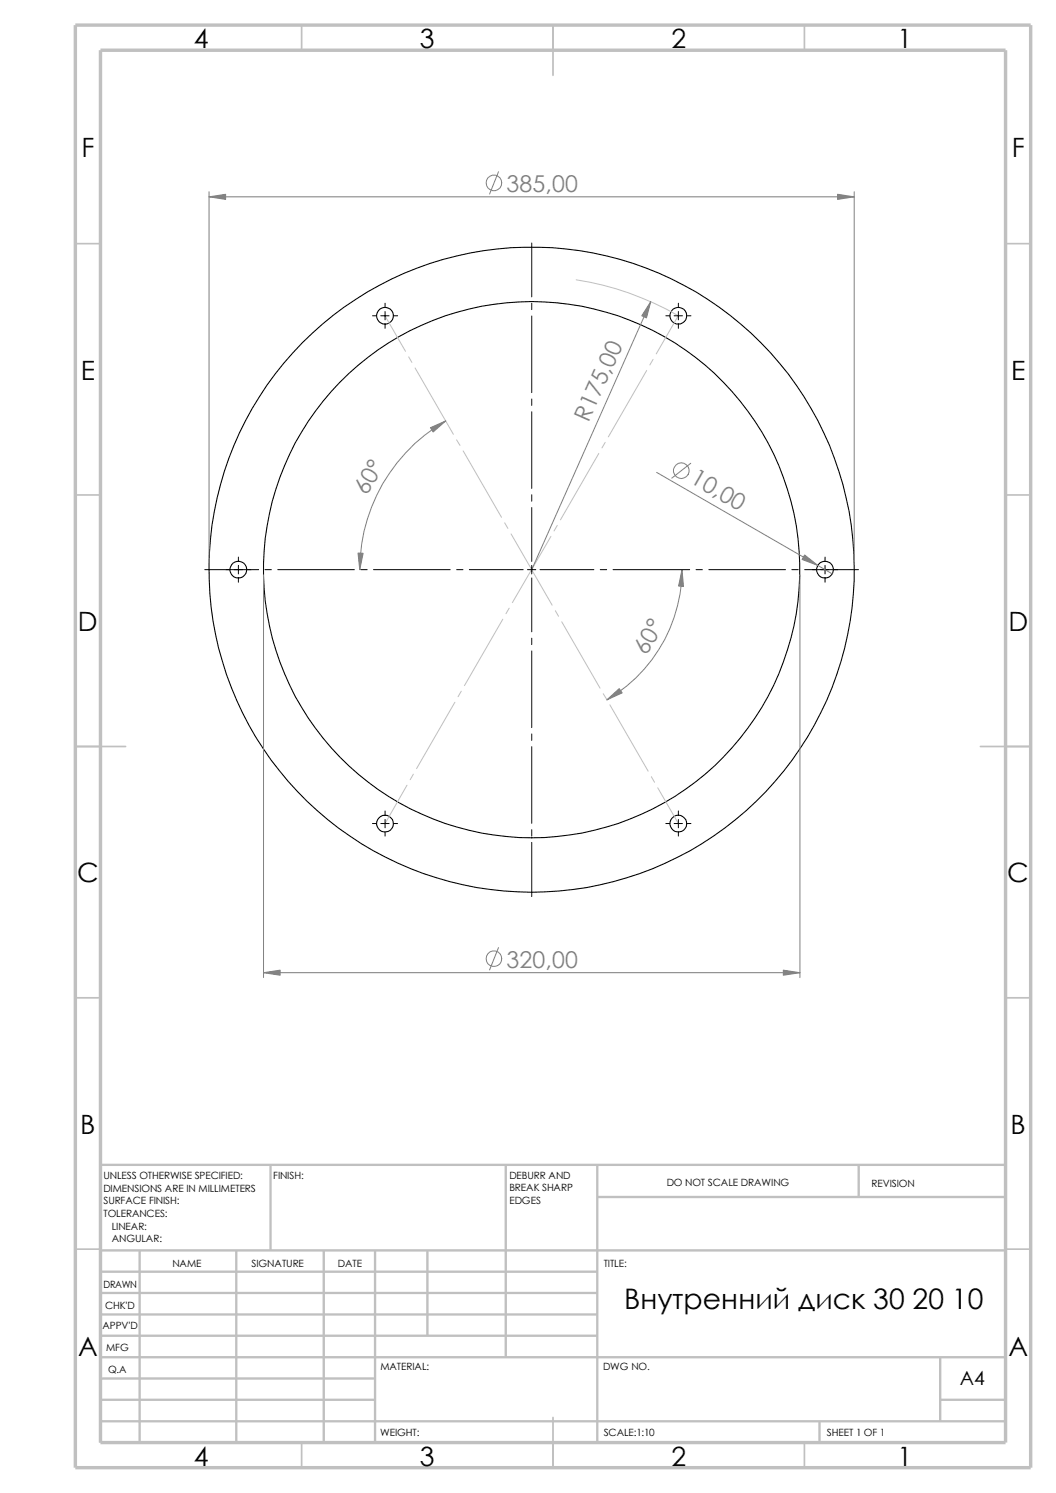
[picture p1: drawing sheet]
<svg xmlns="http://www.w3.org/2000/svg" width="210mm" height="297mm" viewBox="0 0 210 297" stroke-linecap="round" stroke-linejoin="round" font-family="sans-serif">
<g fill="none" stroke="#c0c0c0" stroke-width=".34">
<path d="M60 5v5M110 5v10M160 5v5M15 48.5h5M200 48.5h5M15 98.5h5M200 98.5h5M15 148.5h10M195 148.5h10M15 198.5h5M200 198.5h5M15 248.5h5"/>
<path d="M200 248.5h5M60 287v5M110 282v10M160 287v5"/>
</g>
<g fill="none" stroke="#c0c0c0" stroke-width=".47">
<path d="M53.8 231.7v17.1M100.6 231.7v38.3M118.8 231.7v55.3M118.8 238.1h81.2M170.8 231.7v6.4M200 231.7h-180v55.3M20 248.8h180M20 257.2h98.8M20 253h98.8M27.8 248.8v38.2M47 248.8v38.2M64.4 248.8v38.2"/>
<path d="M74.6 248.8v38.2M85 248.8v16.9M20 265.7h98.8M20 261.5h98.8M20 278.5h54.6M20 274.2h54.6M20 270h180M187 278.5h13M187 270v12.7M20 282.7h180M163 282.7v4.3"/>
</g>
<path d="M15 5h190v287h-190zM20 10h180v277h-180z" fill="none" stroke="#c0c0c0" stroke-width=".68" stroke-linecap="butt"/>
<g fill="none" stroke="#000" stroke-width=".21">
<circle cx="76.6" cy="62.8" r="1.66"/>
<circle cx="134.9" cy="62.8" r="1.66"/>
<circle cx="47.4" cy="113.3" r="1.66"/>
<circle cx="105.7" cy="113.3" r="64.2"/>
<circle cx="105.7" cy="113.3" r="53.3"/>
<circle cx="164.1" cy="113.3" r="1.66"/>
<circle cx="76.6" cy="163.8" r="1.66"/>
<circle cx="134.9" cy="163.8" r="1.66"/>
</g>
<g fill="none" stroke="#c0c0c0" stroke-width=".2">
<path d="M114.6 55.7a57.9 57.9 0 0 1 20.3 7.1M76.5 62.8l4.1 7.1M81.3 71l.6 1.1M82.5 73.2l7.7 13.2M128.6 73.7l-7.6 13.2M129.9 71.5l-.7 1.1M134.9 62.8l-4.4 7.6M90.8 87.5l.7 1.1M92.1 89.7l7.6 13.2M119.1 90.2l-7.6 13.2M120.4 88l-.7 1.1M100.4 104l.6 1.1"/>
<path d="M101.6 106.2l4.1 7.1M105.7 113.3l4.1 7.1M109.6 106.7l-7.7 13.2M110.8 104.5l-.6 1.1M90.5 139.7l-7.7 13.2M91.7 137.5l-.6 1.1M100 123.2l-7.6 13.2M101.3 121l-.7 1.1M110.4 121.5l.7 1.1M111.7 123.7l7.6 13.2M120 138l.6 1.1M80.9 156.2l-4.3 7.6"/>
<path d="M82.2 154l-.6 1.1M121.3 140.2l7.6 13.2M129.5 154.5l.7 1.1M130.8 156.7l4.1 7.1"/>
</g>
<g fill="none" stroke="#808080" stroke-width=".2">
<path d="M41.6 39.2h128.3M41.6 38.1v74.2M99.1 34.2l-1.7 4.4M169.9 38.1v74.2M129.4 60l-23.7 53.3M88.6 83.7a34 34 0 0 0-17.1 29.6M130.6 94l34.9 20.2M137.4 92.2l-3.8 2.9M52.4 114.3v80.2M135.6 113.3a30 30 0 0 1-14.9 25.9M159.1 114.3v80.2M52.4 193.5h106.7"/>
<path d="M99.1 188.5l-1.7 4.5"/>
<circle cx="98.2" cy="36.4" r="1.55"/>
<circle cx="135.5" cy="93.6" r="1.56"/>
<circle cx="98.2" cy="190.7" r="1.56"/>
</g>
<g fill="#808080" stroke="#808080" stroke-width=".2">
<path d="M129.4 60l-.8 3.2-1-.4z"/>
<path d="M135.6 113.3l.3 3.4-.9-.1z"/>
<path d="M120.7 139.2l2.4-2.2 .6 .8z"/>
<path d="M85.6 85.1l3-1.4-2.5 2.2z"/>
<path d="M71.2 110l1 .1-.7 3.2z"/>
<path d="M155.8 193l3.3 .5-3.3 .5z"/>
<path d="M166.6 38.7l3.3 .5-3.3 .5z"/>
<path d="M41.6 39.2l3.3-.5v1z"/>
<path d="M52.4 193.5l3.3-.5v1z"/>
<path d="M160 110.4l2.6 2.1-3.1-1.2z"/>
</g>
<g fill="none" stroke="#000" stroke-width=".2">
<path d="M105.7 48.3v10.8M74.1 62.8h.8M75.7 62.8h1.7M76.6 60.3v.8M76.6 62v1.6M76.6 64.5v.8M78.2 62.8h.9M105.7 60.3v1.3M105.7 62.9v15.2M105.7 79.4v1.2M132.4 62.8h.8M134.1 62.8h1.6"/>
<path d="M134.9 60.3v.8M134.9 62v1.6M134.9 64.5v.8M136.6 62.8h.8M105.7 81.9v15.3M105.7 98.4v1.3M40.7 113.3h10.7M47.4 110.8v.9M47.4 112.5v1.7M47.4 115v.8M52.7 113.3h1.3M55.2 113.3h15.3"/>
<path d="M71.8 113.3h1.2M74.3 113.3h15.2M90.8 113.3h1.3M93.3 113.3h10.8M104.9 113.3h1.7M105.7 101v10.7M105.7 112.5v1.7M105.7 115v10.7M107.4 113.3h10.7M119.4 113.3h1.2M121.9 113.3h15.3M138.4 113.3h1.3"/>
<path d="M141 113.3h15.2M157.5 113.3h1.2M160 113.3h10.7M164.1 110.8v.9M164.1 112.5v1.7M164.1 115v.8M105.7 127v1.2M105.7 129.5v15.2M105.7 146v1.3M105.7 148.5v15.3M74.1 163.8h.8M75.7 163.8h1.7"/>
<path d="M76.6 161.3v.9M76.6 163v1.7M76.6 165.5v.8M78.2 163.8h.9M105.7 165.1v1.2M105.7 167.6v10.8M132.4 163.8h.8M134.1 163.8h1.6M134.9 161.3v.9M134.9 163v1.7M134.9 165.5v.8M136.6 163.8h.8"/>
</g>
<text font-size="5.6" x="124.2" y="260.4">Внутренний диск 30 20 10</text>
<g font-size="5.3">
<text x="38.5" y="9.6">4</text>
<text x="83.5" y="9.6">3</text>
<text x="133.5" y="9.6">2</text>
<text x="178.5" y="9.6">1</text>
<text x="16.2" y="31.3">F</text>
<text x="201.2" y="31.3">F</text>
<text x="16" y="75.6">E</text>
<text x="201.1" y="75.6">E</text>
<text x="15.5" y="125.6">D</text>
<text x="200.6" y="125.6">D</text>
<text x="15.3" y="175.6">C</text>
<text x="200.3" y="175.6">C</text>
<text x="16" y="225.6">B</text>
<text x="201" y="225.6">B</text>
<text x="15.5" y="269.8">A</text>
<text x="200.5" y="269.8">A</text>
<text x="38.5" y="291.6">4</text>
<text x="83.5" y="291.6">3</text>
<text x="133.5" y="291.6">2</text>
<text x="178.5" y="291.6">1</text>
</g>
<g font-size="4.6" fill="#808080">
<text x="100.8" y="38.2">385,00</text>
<text x="117" y="84.2" transform="rotate(-66 117 84.2)">R175,0</text>
<text x="137.1" y="95.9" transform="rotate(30 137.1 95.9)">10,00</text>
<text x="72.9" y="98.7" transform="rotate(-60 72.9 98.7)">60°</text>
<text x="128.6" y="130.5" transform="rotate(-60 128.6 130.5)">60°</text>
<text x="100.8" y="192.5">320,00</text>
</g>
<text font-size="3.9" x="190.9" y="275.5">A4</text>
<g font-size="2">
<text x="20.6" y="234.6">UNLESS OTHERWISE SPECIFIED:</text>
<text x="20.6" y="237.1">DIMENSIONS ARE IN MILLIMETERS</text>
<text x="20.6" y="239.6">SURFACE FINISH:</text>
<text x="54.4" y="234.6">FINISH:</text>
<text x="101.3" y="239.5">EDGES</text>
<text x="101.3" y="234.5">DEBURR AND</text>
<text x="101.3" y="237">BREAK SHARP</text>
<text x="132.6" y="236">DO NOT SCALE DRAWING</text>
<text x="173.3" y="236.2">REVISION</text>
<text x="20.6" y="242.1">TOLERANCES:</text>
<text x="22.2" y="244.6">LINEAR:</text>
<text x="22.2" y="247.1">ANGULAR:</text>
<text x="50" y="252">SIGNATURE</text>
<text x="67.2" y="252">DATE</text>
<text x="120.1" y="252">TITLE:</text>
<text x="20.6" y="256.2">DRAWN</text>
<text x="34.3" y="252.1">NAME</text>
<text x="20.9" y="260.4">CHK'D</text>
<text x="20.4" y="264.5">APPV'D</text>
<text x="21.1" y="268.8">MFG</text>
<text x="21.5" y="273.1">Q.A</text>
<text x="75.6" y="272.5">MATERIAL:</text>
<text x="119.9" y="272.5">DWG NO.</text>
<text x="75.6" y="285.6">WEIGHT:</text>
<text x="120.1" y="285.6">SCALE:1:10</text>
<text x="164.5" y="285.6">SHEET 1 OF 1</text>
</g>
</svg>
